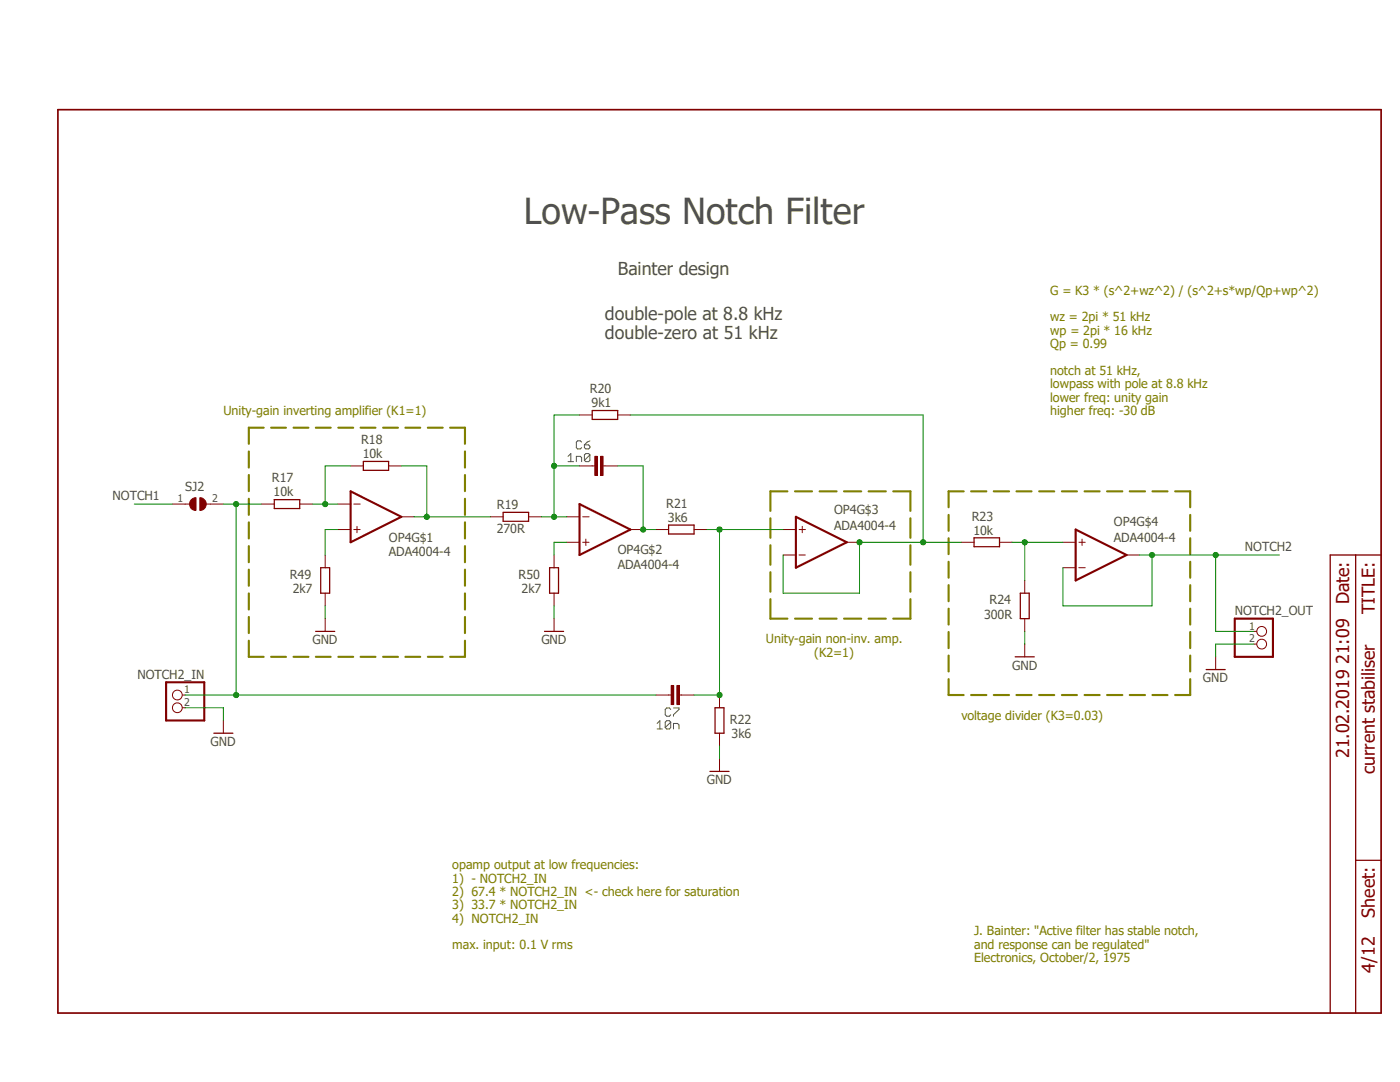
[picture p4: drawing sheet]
<svg xmlns="http://www.w3.org/2000/svg" width="279mm" height="216mm" viewBox="0 0 279 216" stroke-linecap="round" stroke-linejoin="round" font-family="sans-serif">
<path d="M11.2 21.4l265 181.1M276.2 21.4l-265 181.1" fill="none" stroke="#fff" stroke-width=".2"/>
<g fill="none" stroke="#808000" stroke-width=".42">
<path d="M49.7 90.1v3.2M49.7 94.8v3.2M49.7 99.5v3.2M52.6 85.3h-2.9v3.3M54.1 85.3h3M58.6 85.3h3M63 85.3h3M67.5 85.3h3M72 85.3h2.9M76.5 85.3h2.9M80.9 85.3h3M85.4 85.3h2.9"/>
<path d="M89.8 85.3h3v3.3M92.8 90.1v3.2M92.8 94.8v3.2M92.8 99.5v3.2M157.1 98h-3.3v3.9M158.7 98h3.4M163.6 98h3.4M168.4 98h3.5M173.4 98h3.4M178.3 98h3.4v3.9M192.3 98h-3v3.2M193.8 98h3"/>
<path d="M198.3 98h3.1M202.9 98h3M207.4 98h3M211.9 98h3M216.5 98h3M220.9 98h3.1M225.5 98h3M230 98h3M234.5 98h3v3.2M49.7 104.2v3.2M49.7 109v3.2M49.7 113.7v3.2"/>
<path d="M49.7 118.4v3.2M92.8 104.2v3.2M92.8 109v3.2M92.8 113.7v3.2M92.8 118.4v3.2M153.8 119.5v3.9h3.3M153.8 103.4v3.9M153.8 108.8v3.9M153.8 114.2v3.9M181.7 103.4v3.9M181.7 108.8v3.9M181.7 114.2v3.9"/>
<path d="M181.7 119.5v3.9h-3.4M189.3 102.7v3.2M189.3 107.4v3.2M189.3 112.1v3.2M189.3 116.8v3.2M237.5 102.7v3.2M237.5 107.4v3.2M237.5 112.1v3.2M237.5 116.8v3.2M49.7 127.8v3.3h2.9M49.7 123.1v3.2M54.1 131.1h3"/>
<path d="M58.6 131.1h3M63 131.1h3M67.5 131.1h3M72 131.1h2.9M76.5 131.1h2.9M80.9 131.1h3M85.4 131.1h2.9M92.8 123.1v3.2M92.8 127.8v3.3h-3M158.7 123.4h3.4M163.6 123.4h3.4M168.4 123.4h3.5"/>
<path d="M173.4 123.4h3.4M189.3 135.5v3.2h3M189.3 121.5v3.1M189.3 126.1v3.2M189.3 130.8v3.2M193.8 138.7h3M198.3 138.7h3.1M202.9 138.7h3M207.4 138.7h3M211.9 138.7h3M216.5 138.7h3M220.9 138.7h3.1"/>
<path d="M225.5 138.7h3M230 138.7h3M237.5 121.5v3.1M237.5 126.1v3.2M237.5 130.8v3.2M237.5 135.5v3.2h-3"/>
</g>
<g fill="none" stroke="#505050" stroke-width=".2">
<path d="M113.4 91.1l.5-.6v1.6M113.4 92.1h1.1M115 92.1v-1h.8l.3 .2v.8M116.1 88.2l-.3-.2h-.5l-.3 .2v1.1l.3 .3h.5l.3-.3M116.6 88.8h.9l.2 .3v.2l-.2 .3h-.6l-.3-.3zM117.7 90.8v1.1l-.2 .2h-.6l-.3-.2M117.7 90.8l-.2-.3h-.6l-.3 .3v1.1M117.7 90.8l-1.1 1.1M117.7 88l-.5 .2-.6 .6M131.1 144.4l.6-.6v1.7M131.1 145.5h1.1M133.9 144.1v1.1l-.3 .3h-.5l-.3-.3"/>
<path d="M133.9 141.6l-.3-.3h-.5l-.3 .3v1l.3 .3h.5l.3-.3M133.9 144.1l-.3-.3h-.5l-.3 .3v1.1M133.9 144.1l-1.1 1.1M134.4 141.3h1.1v.3l-1.1 1v.3M134.4 145.5v-1.1h.8l.3 .3v.8"/>
</g>
<path d="M54.7 99.7h5.1v1.8h-5.1zM72.5 92.1h5.1v1.8h-5.1zM118.2 81.9h5.1v1.8h-5.1zM100.4 102.2h5.1v1.8h-5.1zM133.4 104.8h5.1v1.8h-5.1zM270.6 110.7v91.4M275.6 110.7h-10.1v91.4M142.7 141.2h1.8v5.1h-1.8zM270.6 171.7h5" fill="none" stroke="#800000" stroke-width=".25"/>
<path d="M11.6 21.9h264v180.2h-264z" fill="none" stroke="#800000" stroke-width=".34"/>
<path d="M70 98l10.1 5.1-10.1 5.1zM115.7 100.6l10.1 5.1-10.1 5zM158.8 103.1l10.2 5.1-10.2 5.1zM214.7 105.7l10.1 5-10.1 5.1z" fill="none" stroke="#800000" stroke-width=".42"/>
<g fill="none" stroke="#800000" stroke-width=".2">
<path d="M70 93h2.5M77.6 93h2.5M115.7 82.8h2.5M118.2 93h.6M120.1 93h.6M123.3 82.8h2.5M52.2 100.6h2.5M59.8 100.6h2.6M67.4 100.6h2.6M67.4 105.7h2.6M70.6 100.6h1.3M70.6 105.7h1.3"/>
<path d="M71.2 105v1.3M80.1 103.1h2.5M97.9 103.1h2.5M105.5 103.1h2.5M113.1 103.1h2.6M113.1 108.2h2.6M116.3 103.1h1.3M116.3 108.2h1.3M116.9 107.6v1.2M125.8 105.7h2.6M130.9 105.7h2.5M138.5 105.7h2.6"/>
<path d="M156.3 105.7h2.5M156.3 110.7h2.5M159.5 105.7h1.2M159.5 110.7h1.2M160.1 105v1.3M169 108.2h2.5M212.1 108.2h2.6M212.1 113.3h2.6M215.3 108.2h1.3M215.3 113.3h1.3M215.9 107.6v1.2M224.8 110.7h2.6"/>
<path d="M143.6 138.7v2.5M143.6 146.3v2.5"/>
</g>
<path d="M118.7 91.1h.5v3.8h-.5z" fill-rule="evenodd" fill="#800000"/>
<path d="M118.7 91.1h.5v3.8h-.5z" fill="none" stroke="#800000" stroke-width=".2"/>
<path d="M119.8 91.1h.6v3.8h-.6z" fill-rule="evenodd" fill="#800000"/>
<path d="M115.7 93h2.5M119.8 91.1h.6v3.8h-.6zM120.7 93h2.6M133.4 138.7h.7M135.3 138.7h.7" fill="none" stroke="#800000" stroke-width=".2"/>
<path d="M133.9 136.8h.6v3.8h-.6z" fill-rule="evenodd" fill="#800000"/>
<path d="M133.9 136.8h.6v3.8h-.6z" fill="none" stroke="#800000" stroke-width=".2"/>
<path d="M135.1 136.8h.5v3.8h-.5z" fill-rule="evenodd" fill="#800000"/>
<path d="M191.9 108.2h2.5M199.5 108.2h2.5M204.5 115.8v2.6M64.9 123.4v2.6M110.6 123.4v2.6M130.9 138.7h2.5M135.1 136.8h.5v3.8h-.5zM136 138.7h2.5M204.5 123.4v2.6M204.5 128.5v2.6M143.6 151.4v2.5" fill="none" stroke="#800000" stroke-width=".2"/>
<path d="M194.4 107.3h5.1v1.8h-5.1zM203.6 118.4h1.8v5h-1.8zM63 126h3.8M108.7 126h3.8M202.6 131.1h3.8M141.7 153.9h3.8" fill="none" stroke="#800000" stroke-width=".25"/>
<path d="M39.9 99.3a1.27 1.27 0 0 1 1.3 1.3 1.27 1.27 0 0 1-1.3 1.3z" fill-rule="evenodd" fill="#800000"/>
<path d="M39.9 99.3a1.27 1.27 0 0 1 1.3 1.3 1.27 1.27 0 0 1-1.3 1.3z" fill="none" stroke="#800000" stroke-width=".2"/>
<path d="M38.2 99.7l.3-.3 .6-.1v2.6a1.27 1.27 0 0 1-1.2-.8 1.27 1.27 0 0 1 .3-1.4z" fill-rule="evenodd" fill="#800000"/>
<g fill="none" stroke="#800000" stroke-width=".2">
<path d="M38.2 99.7l.3-.3 .6-.1v2.6a1.27 1.27 0 0 1-1.2-.8 1.27 1.27 0 0 1 .3-1.4zM34.4 100.6h3.4M41.1 100.6h3.5M64.9 110.7v2.6M64.9 118.4v2.5M110.6 110.7v2.6M110.6 118.4v2.5M36.4 138.7h.6M242.6 131.1v2.5M250.2 126h.6M250.2 128.5h.6M36.4 141.2h.6"/>
<path d="M44.6 143.8v2.5"/>
<circle cx="35.4" cy="138.7" r=".98"/>
<circle cx="251.8" cy="126" r=".98"/>
<circle cx="251.8" cy="128.5" r=".98"/>
<circle cx="35.4" cy="141.2" r=".98"/>
</g>
<path d="M64 113.3h1.8v5.1h-1.8zM109.7 113.3h1.8v5.1h-1.8zM240.7 133.6h3.8M42.7 146.3h3.8" fill="none" stroke="#800000" stroke-width=".25"/>
<path d="M33.1 136.1h7.7v7.7h-7.7zM246.4 123.4h7.6v7.7h-7.6z" fill="none" stroke="#800000" stroke-width=".42"/>
<path d="M64.9 93v7.6M62.4 100.6h5" fill="none" stroke="#008000" stroke-width=".2"/>
<circle cx="64.9" cy="100.6" r=".51" fill="#008000"/>
<g fill="none" stroke="#008000" stroke-width=".2">
<path d="M64.9 93h5.1M80.1 93h5.1v10.1M82.6 103.1h15.3"/>
<circle cx="64.9" cy="100.6" r=".51"/>
</g>
<circle cx="85.2" cy="103.1" r=".51" fill="#008000"/>
<g fill="none" stroke="#008000" stroke-width=".2">
<path d="M108 103.1h5.1"/>
<circle cx="85.2" cy="103.1" r=".51"/>
</g>
<circle cx="110.6" cy="103.1" r=".51" fill="#008000"/>
<g fill="none" stroke="#008000" stroke-width=".2">
<path d="M110.6 93h5.1M115.7 82.8h-5.1v20.3"/>
<circle cx="110.6" cy="103.1" r=".51"/>
</g>
<circle cx="110.6" cy="93" r=".51" fill="#008000"/>
<g fill="none" stroke="#008000" stroke-width=".2">
<path d="M141.1 105.7h15.2M143.6 105.7v33M64.9 120.9v2.5M110.6 120.9v2.5M204.5 126v2.5M250.2 128.5h-7.6v2.6M37 141.2h7.6v2.6M143.6 148.8v2.6"/>
<circle cx="110.6" cy="93" r=".51"/>
</g>
<circle cx="143.6" cy="105.7" r=".51" fill="#008000"/>
<g fill="none" stroke="#008000" stroke-width=".2">
<path d="M138.5 138.7h5.1"/>
<circle cx="143.6" cy="105.7" r=".51"/>
</g>
<circle cx="143.6" cy="138.7" r=".51" fill="#008000"/>
<g fill="none" stroke="#008000" stroke-width=".2">
<path d="M123.3 93h5.1v12.7h2.5"/>
<circle cx="143.6" cy="138.7" r=".51"/>
</g>
<circle cx="128.4" cy="105.7" r=".51" fill="#008000"/>
<g fill="none" stroke="#008000" stroke-width=".2">
<path d="M184.2 108.2h-12.7v10.2h-15.2v-7.7"/>
<circle cx="128.4" cy="105.7" r=".51"/>
</g>
<circle cx="171.5" cy="108.2" r=".51" fill="#008000"/>
<g fill="none" stroke="#008000" stroke-width=".2">
<path d="M125.8 82.8h58.4v25.4h7.7"/>
<circle cx="171.5" cy="108.2" r=".51"/>
</g>
<circle cx="184.2" cy="108.2" r=".51" fill="#008000"/>
<g fill="none" stroke="#008000" stroke-width=".2">
<path d="M227.4 110.7h27.9M242.6 110.7v15.3h7.6"/>
<circle cx="184.2" cy="108.2" r=".51"/>
</g>
<circle cx="242.6" cy="110.7" r=".51" fill="#008000"/>
<g fill="none" stroke="#008000" stroke-width=".2">
<path d="M229.9 110.7v10.2h-17.8v-7.6"/>
<circle cx="242.6" cy="110.7" r=".51"/>
</g>
<circle cx="229.9" cy="110.7" r=".51" fill="#008000"/>
<g fill="none" stroke="#008000" stroke-width=".2">
<path d="M202 108.2h10.1M204.5 108.2v7.6"/>
<circle cx="229.9" cy="110.7" r=".51"/>
</g>
<circle cx="204.5" cy="108.2" r=".51" fill="#008000"/>
<g fill="none" stroke="#008000" stroke-width=".2">
<path d="M26.8 100.6h7.6M44.6 100.6h7.6M47.1 100.6v38.1"/>
<circle cx="204.5" cy="108.2" r=".51"/>
</g>
<circle cx="47.1" cy="100.6" r=".51" fill="#008000"/>
<g fill="none" stroke="#008000" stroke-width=".2">
<path d="M37 138.7h93.9"/>
<circle cx="47.1" cy="100.6" r=".51"/>
</g>
<circle cx="47.1" cy="138.7" r=".51" fill="#008000"/>
<g fill="none" stroke="#008000" stroke-width=".2">
<path d="M67.4 105.7h-2.5v5M113.1 108.2h-2.5v2.5"/>
<circle cx="47.1" cy="138.7" r=".51"/>
</g>
<text font-size="7.2" fill="#505050" x="104.5" y="44.7">Low-Pass Notch Filter</text>
<g font-size="3.6" fill="#505050">
<text x="123.3" y="54.9">Bainter design</text>
<text x="120.7" y="63.8">double-pole at 8.8 kHz</text>
<text x="120.7" y="67.6">double-zero at 51 kHz</text>
</g>
<g font-size="3.6" fill="#800000">
<text x="269.3" y="120.6" transform="rotate(-90 269.3 120.6)">Date:</text>
<text x="274.4" y="122.5" transform="rotate(-90 274.4 122.5)">TITLE:</text>
<text x="269.3" y="151.3" transform="rotate(-90 269.3 151.3)">21.02.2019 21:09</text>
<text x="274.4" y="154.5" transform="rotate(-90 274.4 154.5)">current stabiliser</text>
<text x="274.4" y="183.1" transform="rotate(-90 274.4 183.1)">Sheet:</text>
<text x="274.4" y="194.1" transform="rotate(-90 274.4 194.1)">4/12</text>
</g>
<g font-size="2.5" fill="#808000">
<text x="209.6" y="58.8">G = K3 * (s^2+wz^2) / (s^2+s*wp/Qp+wp^2)</text>
<text x="209.6" y="64.1">wz = 2pi * 51 kHz</text>
<text x="209.6" y="66.8">wp = 2pi * 16 kHz</text>
<text x="209.6" y="69.5">Qp = 0.99</text>
<text x="209.6" y="74.8">notch at 51 kHz,</text>
<text x="209.6" y="77.5">lowpass with pole at 8.8 kHz</text>
<text x="44.6" y="82.8">Unity-gain inverting amplifier (K1=1)</text>
<text x="209.6" y="80.1">lower freq: unity gain</text>
<text x="209.6" y="82.8">higher freq: -30 dB</text>
<text x="152.8" y="128.4">Unity-gain non-inv. amp.</text>
<text x="162.5" y="131.1">(K2=1)</text>
<text x="191.9" y="143.8">voltage divider (K3=0.03)</text>
<text x="90.3" y="173.4">opamp output at low frequencies:</text>
<text x="90.3" y="176.1">1) - NOTCH2_IN</text>
<text x="90.3" y="178.8">2) 67.4 * NOTCH2_IN &lt;- check here for saturation</text>
<text x="90.3" y="181.4">3) 33.7 * NOTCH2_IN</text>
<text x="90.3" y="184.1">4) NOTCH2_IN</text>
<text x="90.3" y="189.4">max. input: 0.1 V rms</text>
<text x="194.4" y="186.7">J. Bainter: &quot;Active filter has stable notch,</text>
<text x="194.4" y="189.3">and response can be regulated&quot;</text>
<text x="194.4" y="192">Electronics, October/2, 1975</text>
</g>
<g font-size="2.5" fill="#505050">
<text x="117.7" y="78.5">R20</text>
<text x="118.1" y="81.3">9k1</text>
<text x="72.1" y="88.6">R18</text>
<text x="72.4" y="91.4">10k</text>
<text x="22.5" y="99.8">NOTCH1</text>
<text x="37" y="98">SJ2</text>
<text x="54.3" y="96.3">R17</text>
<text x="54.6" y="99.1">10k</text>
<text x="99.1" y="101.6">R19</text>
<text x="133" y="101.3">R21</text>
<text x="99.1" y="106.4">270R</text>
<text x="133.3" y="104.1">3k6</text>
<text x="166.5" y="105.7">ADA4004-4</text>
<text x="166.5" y="102.5">OP4G$3</text>
<text x="193.9" y="103.9">R23</text>
<text x="194.3" y="106.7">10k</text>
<text x="222.3" y="105">OP4G$4</text>
<text x="77.6" y="111">ADA4004-4</text>
<text x="77.6" y="108.1">OP4G$1</text>
<text x="123.3" y="113.5">ADA4004-4</text>
<text x="123.3" y="110.6">OP4G$2</text>
<text x="222.3" y="108.2">ADA4004-4</text>
<text x="248.5" y="110">NOTCH2</text>
<text x="57.8" y="115.5">R49</text>
<text x="58.4" y="118.4">2k7</text>
<text x="103.5" y="115.5">R50</text>
<text x="104.1" y="118.4">2k7</text>
<text x="196.4" y="123.4">300R</text>
<text x="197.5" y="120.6">R24</text>
<text x="246.4" y="122.8">NOTCH2_OUT</text>
<text x="62.4" y="128.5">GND</text>
<text x="108" y="128.5">GND</text>
<text x="27.4" y="135.5">NOTCH2_IN</text>
<text x="202" y="133.6">GND</text>
<text x="240.1" y="136.1">GND</text>
<text x="42" y="148.8">GND</text>
<text x="145.7" y="144.5">R22</text>
<text x="146" y="147.3">3k6</text>
<text x="141.1" y="156.5">GND</text>
</g>
<g font-size="2.1" fill="#505050">
<text x="35.4" y="100.2">1</text>
<text x="42.4" y="100.2">2</text>
<text x="249.3" y="125.6">1</text>
<text x="249.3" y="128.1">2</text>
<text x="36.7" y="138.3">1</text>
<text x="36.7" y="140.8">2</text>
</g>
</svg>
